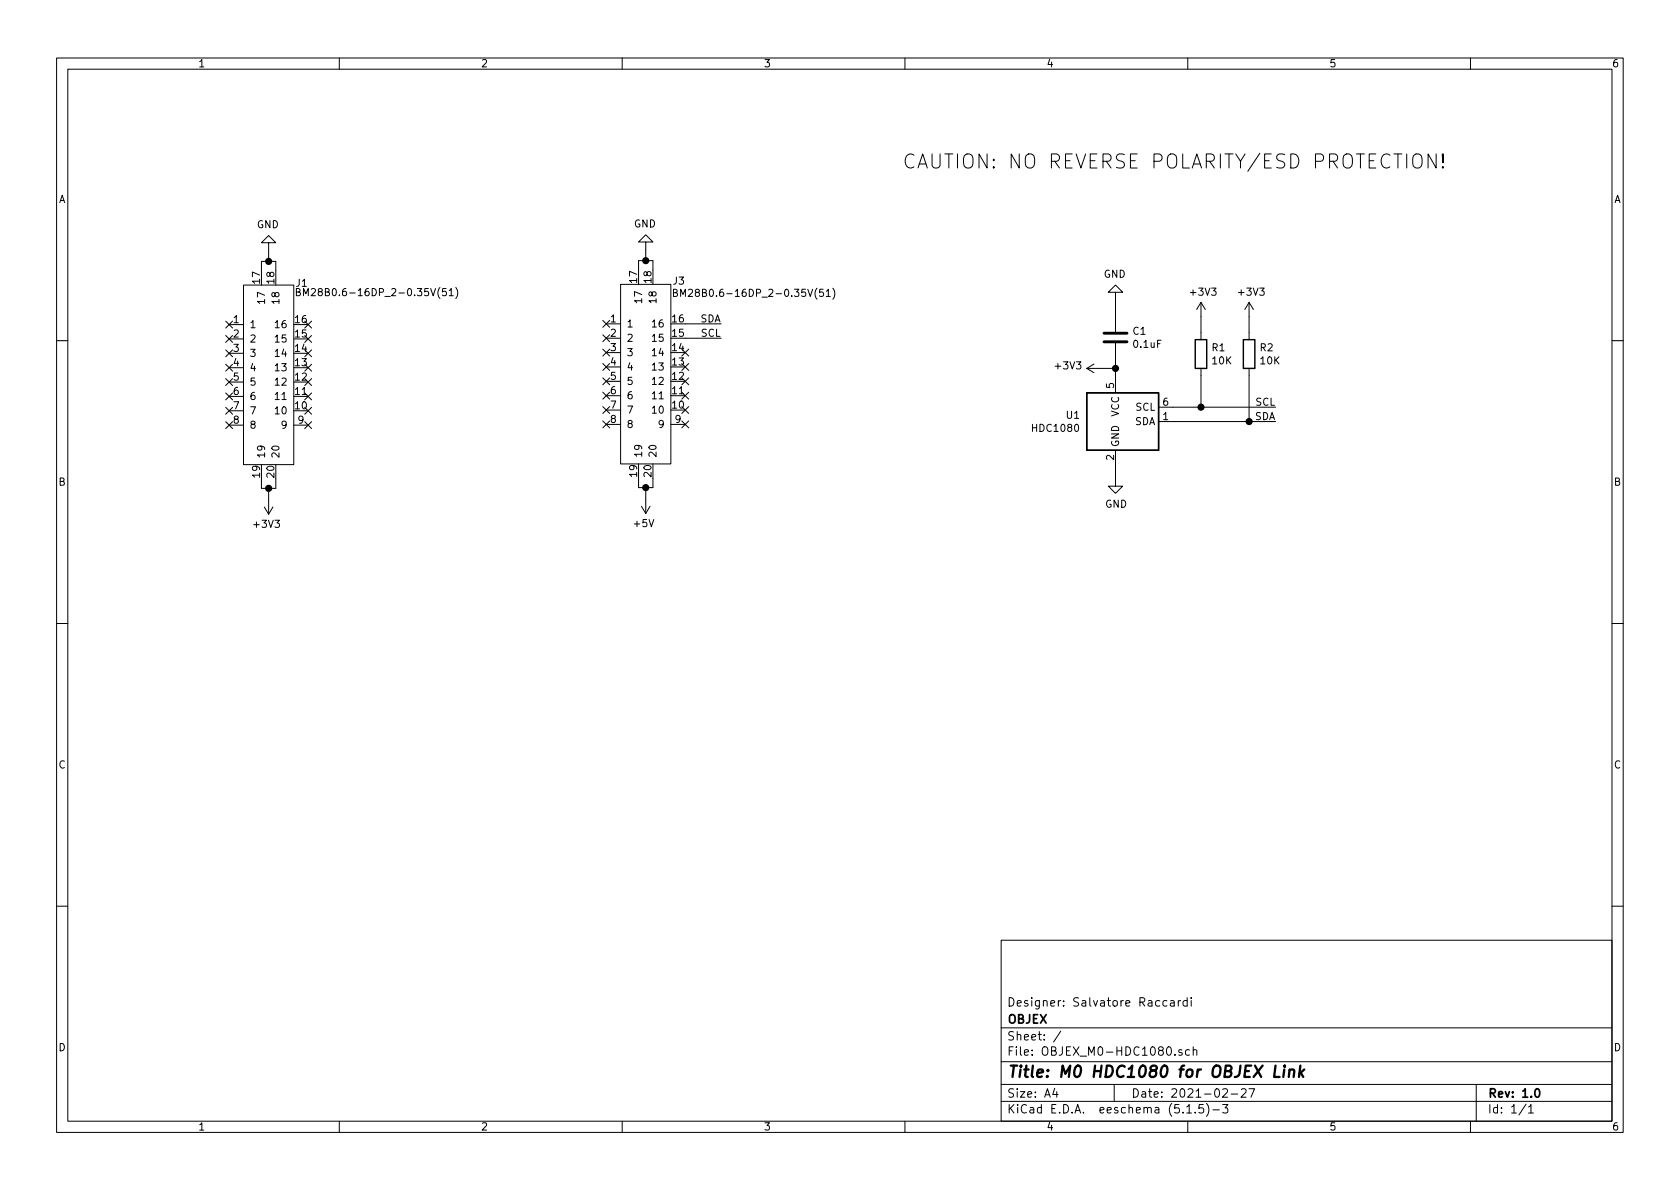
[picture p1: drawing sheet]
EESchema Schematic File Version 4
EELAYER 30 0
EELAYER END
$Descr A4 11693 8268
encoding utf-8
Sheet 1 1
Title "M0 HDC1080 for OBJEX Link"
Date "2021-02-27"
Rev "1.0"
Comp "OBJEX"
Comment1 "Designer: Salvatore Raccardi"
Comment2 ""
Comment3 ""
Comment4 ""
$EndDescr
$Comp
L HiroseConnectors:BM28B0.6-16DP_2-0.35V(51) J1
U 1 1
P 1845 1475
F 0 "J1" H 2100 990 50  0000 C CNN
F 1 "BM28B0.6-16DP_2-0.35V(51)" H 2625 925 50  0000 C CNN
F 2 "Connector_Hirose:BM28B0.6-16DP-2-0.35V(51)" H 1845 1475 50  0001 C CNN
F 3 "" H 1845 1475 50  0001 C CNN
	1    1845 1475
	1    0    0    -1  
$EndComp
$Comp
L HiroseConnectors:BM28B0.6-16DP_2-0.35V(51) J3
U 1 1
P 4470 1470
F 0 "J3" H 4725 995 50  0000 C CNN
F 1 "BM28B0.6-16DP_2-0.35V(51)" H 5250 910 50  0000 C CNN
F 2 "Connector_Hirose:BM28B0.6-16DP-2-0.35V(51)" H 4470 1470 50  0001 C CNN
F 3 "" H 4470 1470 50  0001 C CNN
	1    4470 1470
	1    0    0    -1  
$EndComp
Wire Wire Line
	1820 1875 1820 1810
Wire Wire Line
	1820 1810 1870 1810
Wire Wire Line
	1920 1810 1920 1875
Wire Wire Line
	1870 1810 1870 1730
Connection ~ 1870 1810
Wire Wire Line
	1870 1810 1920 1810
$Comp
L power:GND #PWR0101
U 1 1
P 1870 1730
F 0 "#PWR0101" H 1870 1480 50  0001 C CNN
F 1 "GND" H 1875 1557 50  0000 C CNN
F 2 "" H 1870 1730 50  0001 C CNN
F 3 "" H 1870 1730 50  0001 C CNN
	1    1870 1730
	-1   0    0    1   
$EndComp
Wire Wire Line
	1920 3325 1920 3390
Wire Wire Line
	1920 3390 1870 3390
Wire Wire Line
	1820 3390 1820 3325
Wire Wire Line
	1870 3390 1870 3470
Connection ~ 1870 3390
Wire Wire Line
	1870 3390 1820 3390
$Comp
L power:+3V3 #PWR0102
U 1 1
P 1870 3470
F 0 "#PWR0102" H 1870 3320 50  0001 C CNN
F 1 "+3V3" H 1885 3643 50  0000 C CNN
F 2 "" H 1870 3470 50  0001 C CNN
F 3 "" H 1870 3470 50  0001 C CNN
	1    1870 3470
	-1   0    0    1   
$EndComp
Wire Wire Line
	4445 1870 4445 1805
Wire Wire Line
	4445 1805 4495 1805
Wire Wire Line
	4545 1805 4545 1870
Wire Wire Line
	4495 1805 4495 1725
Connection ~ 4495 1805
Wire Wire Line
	4495 1805 4545 1805
$Comp
L power:GND #PWR0106
U 1 1
P 4495 1725
F 0 "#PWR0106" H 4495 1475 50  0001 C CNN
F 1 "GND" H 4500 1552 50  0000 C CNN
F 2 "" H 4495 1725 50  0001 C CNN
F 3 "" H 4495 1725 50  0001 C CNN
	1    4495 1725
	-1   0    0    1   
$EndComp
Wire Wire Line
	4545 3320 4545 3385
Wire Wire Line
	4545 3385 4495 3385
Wire Wire Line
	4445 3385 4445 3320
Wire Wire Line
	4495 3385 4495 3465
Connection ~ 4495 3385
Wire Wire Line
	4495 3385 4445 3385
$Comp
L power:+5V #PWR0107
U 1 1
P 4495 3465
F 0 "#PWR0107" H 4495 3315 50  0001 C CNN
F 1 "+5V" H 4510 3638 50  0000 C CNN
F 2 "" H 4495 3465 50  0001 C CNN
F 3 "" H 4495 3465 50  0001 C CNN
	1    4495 3465
	-1   0    0    1   
$EndComp
NoConn ~ 1595 2450
NoConn ~ 1595 2650
NoConn ~ 1595 2850
NoConn ~ 2145 2750
NoConn ~ 2145 2550
NoConn ~ 2145 2350
NoConn ~ 4220 2445
NoConn ~ 4220 2645
NoConn ~ 4220 2845
NoConn ~ 4770 2945
NoConn ~ 4770 2745
NoConn ~ 4770 2545
NoConn ~ 1595 2250
NoConn ~ 1595 2350
NoConn ~ 2145 2450
NoConn ~ 2145 2650
NoConn ~ 2145 2850
NoConn ~ 2145 2950
NoConn ~ 1595 2750
NoConn ~ 1595 2950
NoConn ~ 4220 2545
NoConn ~ 4220 2745
NoConn ~ 4770 2845
NoConn ~ 4770 2645
NoConn ~ 4770 2445
$Comp
L Sensor_Humidity:HDC1080 U1
U 1 1
P 7865 2925
F 0 "U1" H 7522 2971 50  0000 R CNN
F 1 "HDC1080" H 7522 2880 50  0000 R CNN
F 2 "Package_SON:Texas_PWSON-N6" H 7815 2675 50  0001 L CNN
F 3 "http://www.ti.com/lit/ds/symlink/hdc1080.pdf" H 7465 3175 50  0001 C CNN
	1    7865 2925
	1    0    0    -1  
$EndComp
Wire Wire Line
	7765 3225 7765 3325
$Comp
L power:GND #PWR0103
U 1 1
P 7765 3325
F 0 "#PWR0103" H 7765 3075 50  0001 C CNN
F 1 "GND" H 7770 3152 50  0000 C CNN
F 2 "" H 7765 3325 50  0001 C CNN
F 3 "" H 7765 3325 50  0001 C CNN
	1    7765 3325
	1    0    0    -1  
$EndComp
Wire Wire Line
	7765 2625 7765 2555
Wire Wire Line
	7765 2555 7665 2555
Connection ~ 7765 2555
Wire Wire Line
	7765 2555 7765 2490
$Comp
L Device:C C1
U 1 1
P 7765 2340
F 0 "C1" H 7880 2386 50  0000 L CNN
F 1 "0.1uF" H 7880 2295 50  0000 L CNN
F 2 "Capacitor_SMD:C_0603_1608Metric" H 7803 2190 50  0001 C CNN
F 3 "~" H 7765 2340 50  0001 C CNN
	1    7765 2340
	1    0    0    -1  
$EndComp
$Comp
L power:+3V3 #PWR0104
U 1 1
P 7665 2555
F 0 "#PWR0104" H 7665 2405 50  0001 C CNN
F 1 "+3V3" V 7680 2683 50  0000 L CNN
F 2 "" H 7665 2555 50  0001 C CNN
F 3 "" H 7665 2555 50  0001 C CNN
	1    7665 2555
	0    -1   -1   0   
$EndComp
Wire Wire Line
	7765 2190 7765 2075
$Comp
L power:GND #PWR0105
U 1 1
P 7765 2075
F 0 "#PWR0105" H 7765 1825 50  0001 C CNN
F 1 "GND" H 7770 1902 50  0000 C CNN
F 2 "" H 7765 2075 50  0001 C CNN
F 3 "" H 7765 2075 50  0001 C CNN
	1    7765 2075
	-1   0    0    1   
$EndComp
Wire Wire Line
	8165 2825 8360 2825
Wire Wire Line
	8165 2925 8695 2925
Wire Wire Line
	8360 2825 8360 2605
Connection ~ 8360 2825
Wire Wire Line
	8360 2825 8880 2825
$Comp
L power:+3V3 #PWR0108
U 1 1
P 8360 2195
F 0 "#PWR0108" H 8360 2045 50  0001 C CNN
F 1 "+3V3" H 8375 2368 50  0000 C CNN
F 2 "" H 8360 2195 50  0001 C CNN
F 3 "" H 8360 2195 50  0001 C CNN
	1    8360 2195
	1    0    0    -1  
$EndComp
$Comp
L Device:R R1
U 1 1
P 8360 2455
F 0 "R1" H 8430 2501 50  0000 L CNN
F 1 "10K" H 8430 2410 50  0000 L CNN
F 2 "Resistor_SMD:R_0603_1608Metric" V 8290 2455 50  0001 C CNN
F 3 "~" H 8360 2455 50  0001 C CNN
	1    8360 2455
	1    0    0    -1  
$EndComp
Wire Wire Line
	8360 2305 8360 2195
$Comp
L power:+3V3 #PWR0109
U 1 1
P 8695 2195
F 0 "#PWR0109" H 8695 2045 50  0001 C CNN
F 1 "+3V3" H 8710 2368 50  0000 C CNN
F 2 "" H 8695 2195 50  0001 C CNN
F 3 "" H 8695 2195 50  0001 C CNN
	1    8695 2195
	1    0    0    -1  
$EndComp
$Comp
L Device:R R2
U 1 1
P 8695 2455
F 0 "R2" H 8765 2501 50  0000 L CNN
F 1 "10K" H 8765 2410 50  0000 L CNN
F 2 "Resistor_SMD:R_0603_1608Metric" V 8625 2455 50  0001 C CNN
F 3 "~" H 8695 2455 50  0001 C CNN
	1    8695 2455
	1    0    0    -1  
$EndComp
Wire Wire Line
	8695 2305 8695 2195
Wire Wire Line
	8695 2605 8695 2925
Connection ~ 8695 2925
Wire Wire Line
	8695 2925 8880 2925
Text Label 8880 2825 2    50   ~ 0
SCL
Text Label 8880 2925 2    50   ~ 0
SDA
Wire Wire Line
	5020 2245 4770 2245
Wire Wire Line
	5020 2345 4770 2345
Text Label 5020 2245 2    50   ~ 0
SDA
Text Label 5020 2345 2    50   ~ 0
SCL
NoConn ~ 1595 2550
NoConn ~ 2145 2250
NoConn ~ 4220 2945
NoConn ~ 4220 2245
NoConn ~ 4220 2345
Text Notes 6280 1175 0    98   ~ 0
CAUTION: NO REVERSE POLARITY/ESD PROTECTION!
$EndSCHEMATC
